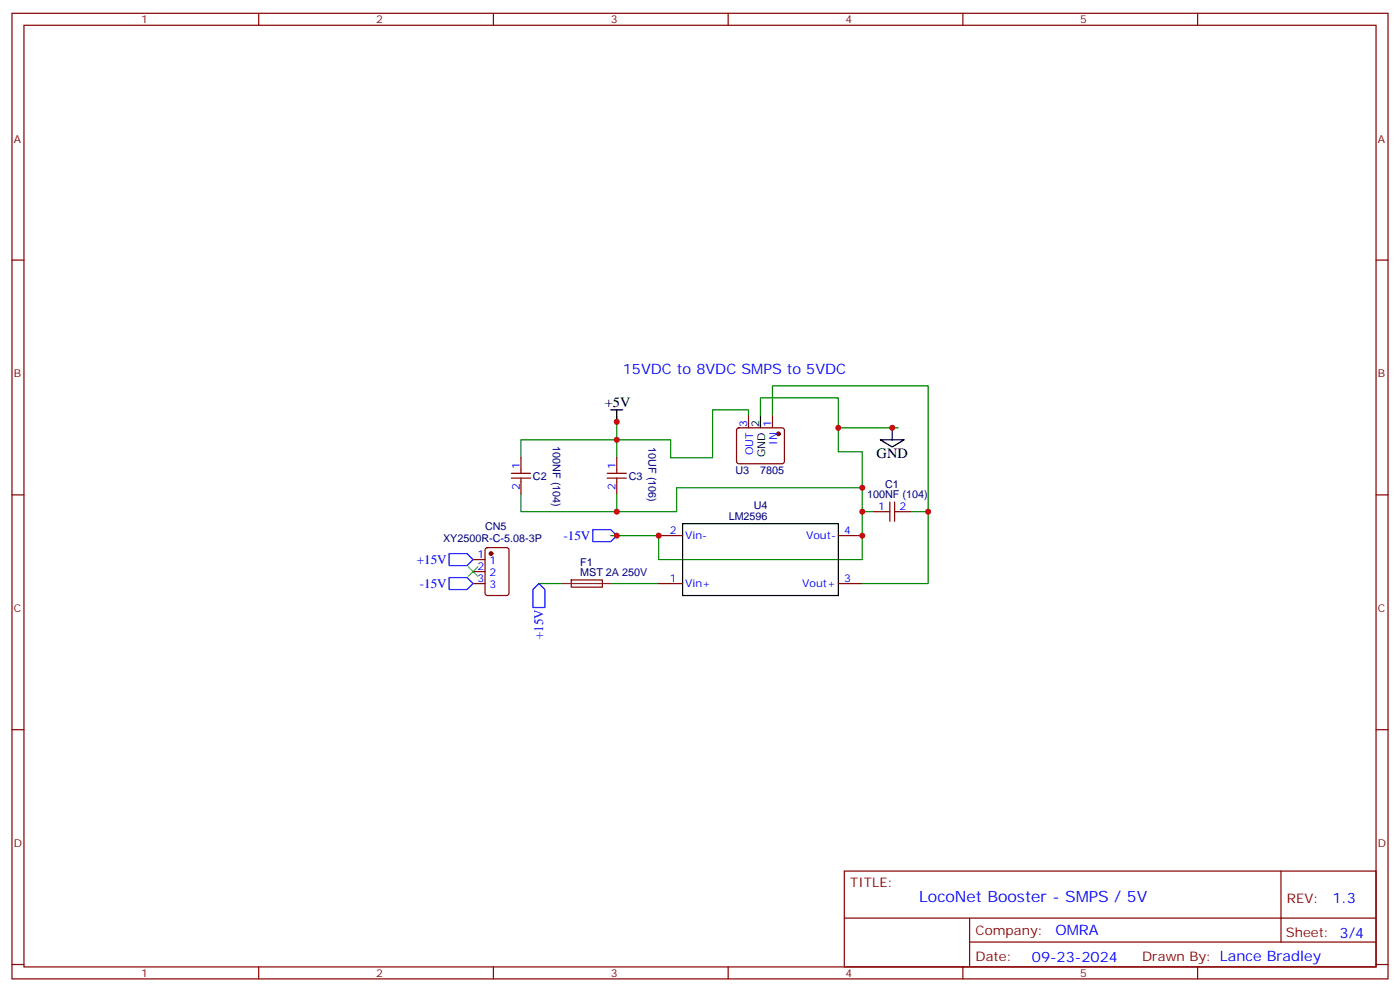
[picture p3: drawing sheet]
<svg xmlns="http://www.w3.org/2000/svg" width="412mm" height="292mm" viewBox="0 0 412 292" stroke-linecap="round" stroke-linejoin="round" font-family="sans-serif">
<g fill="none" stroke="#870000" stroke-width=".35">
<path d="M3.5 3.9h405.4v284.4h-405.4zM7.1 7.4h398.2v277.3h-398.2zM76.2 3.9v3.5M145.3 3.9v3.5M214.5 3.9v3.5M283.6 3.9v3.5M352.8 3.9v3.5M3.5 76.6h3.6M405.3 76.6h3.6M150.6 139.4h5.7M153.5 134.8v4.6M178.9 139.4h5.6"/>
<path d="M181.7 134.8v4.6M217.2 126.2l.5-.2h12.7l.5 .2 .2 .5-.1 9.4-.6 .5-13-.1-.4-.6v-9.2zM220.5 122.4v3.6M227.5 122.4v3.6M3.5 145.7h3.6M150.6 140.8h5.7M153.5 140.8v4.6M178.9 140.8h5.6M181.7 140.8v4.6M194 157.7h7.1M246.9 157.7h7.1M257.5 150.7h4.6"/>
<path d="M262.1 147.8v5.7M263.5 150.7h4.6M263.5 147.8v5.7M405.3 145.7h3.6M139.3 171.8h3.6M139.3 164.8h3.6M139.3 168.3h3.6M143.1 161.5l.5-.2h5.6l.7 .4v13l-.4 .6-5.9 .1-.7-.5v-12.9zM168.3 170.8h9.1v2.1h-9.1zM194 171.8h7.1M246.9 171.8h7.1M3.5 214.9h3.6"/>
<path d="M405.3 214.9h3.6M248.7 256.5h156.6v28.2h-156.6zM377.3 256.5v20.9M248.7 270.4h156.5M285.6 277.4h119.6M285.6 270.4v14.1M3.5 284h3.6M76.2 284.7v3.6M145.3 284.7v3.6M214.5 284.7v3.6M283.6 284.7v3.6M352.8 284.7v3.6"/>
<path d="M405.3 284h3.6"/>
</g>
<path d="M181.7 122.4v12.4M220.5 122.4v-1.7h-10.6v14.1h-12.3v-5.3h-44.1v5.3M224 122.4v-5.2h22.9v8.8M227.5 122.4v-8.8h45.9v37.1h-5.3M264.6 126h-17.7v7h7.1v10.6h-54.7v7.1h-17.6M153.5 145.4v5.3h28.2v-5.3M254 143.6v21.2h-60v-7.1h-14.1M254 150.7h3.5M273.4 150.7v21.1h-19.4M158.7 171.8h7.1M179.9 171.8h14.1" fill="none" stroke="#008700" stroke-width=".35"/>
<path d="M174.6 156h5.3l1.8 1.7-1.8 1.8h-5.3zM132.3 163h5.3l1.7 1.8-1.7 1.7h-5.3zM132.3 170.1h5.3l1.7 1.7-1.7 1.8h-5.3zM158.7 171.8l1.8 1.8v5.3h-3.5v-5.3z" fill="none" stroke="#00f" stroke-width=".35"/>
<path d="M179.9 120.7h3.5M181.7 120.7v3.5M224 122.4v3.6M259.3 129.5h7l-3.5 2.1zM262.8 126v3.5M201.1 154.2h45.8v21.2h-45.8z" fill="none" stroke="#000" stroke-width=".35"/>
<g fill="#870000" stroke="#870000" stroke-width=".35">
<circle cx="144.6" cy="163" r=".53"/>
<circle cx="229.3" cy="127.7" r=".53"/>
</g>
<path d="M137.9 166.9l2.9 2.8M140.8 166.9l-2.9 2.8" fill="none" stroke="#3c3" stroke-width=".35"/>
<path d="M165.8 171.8h14.1" fill="none" stroke="#8c2424" stroke-width=".35"/>
<g fill="#c00">
<circle cx="254" cy="150.7" r=".88"/>
<circle cx="254" cy="143.6" r=".88"/>
<circle cx="181.7" cy="150.7" r=".88"/>
<circle cx="181.7" cy="129.5" r=".88"/>
<circle cx="181.7" cy="157.7" r=".88"/>
<circle cx="181.7" cy="124.2" r=".88"/>
<circle cx="262.8" cy="126" r=".88"/>
<circle cx="273.4" cy="150.7" r=".88"/>
<circle cx="246.9" cy="126" r=".88"/>
<circle cx="194" cy="157.7" r=".88"/>
<circle cx="254" cy="157.7" r=".88"/>
</g>
<text font-size="4.6" fill="#00f" x="270.8" y="265.5">LocoNet Booster - SMPS / 5V</text>
<g font-size="4.2" fill="#00f">
<text x="183.4" y="110.1">15VDC to 8VDC SMPS to 5VDC</text>
<text x="392.5" y="265.8">1.3</text>
<text x="310.9" y="275.3">OMRA</text>
<text x="304" y="283.1">09-23-2024</text>
</g>
<g font-size="4.2">
<text x="178.2" y="120">+5V</text>
<text x="258.2" y="134.8">GND</text>
</g>
<g font-size="3.9" fill="#00f">
<text x="166" y="159">-15V</text>
<text x="122.7" y="166.1">+15V</text>
<text x="123.6" y="173.1">-15V</text>
<text x="160" y="188.2" transform="rotate(-90 160 188.2)">+15V</text>
</g>
<g font-size="3.9" fill="#800">
<text x="250.5" y="261.1">TITLE:</text>
<text x="379.1" y="265.8">REV:</text>
<text x="287.4" y="275.3">Company:</text>
<text x="378.7" y="275.9">Sheet: 3/4</text>
<text x="287.4" y="283">Date:</text>
<text x="336.4" y="283.1">Drawn By: Lance Bradley</text>
</g>
<g font-size="3.2" fill="#800">
<text x="41.6" y="6.9">1</text>
<text x="110.8" y="6.9">2</text>
<text x="179.9" y="6.9">3</text>
<text x="249.1" y="6.9">4</text>
<text x="318.2" y="6.9">5</text>
<text x="4.1" y="42">A</text>
<text x="405.9" y="42">A</text>
<text x="4.1" y="111.2">B</text>
<text x="405.9" y="111.2">B</text>
<text x="4.1" y="180.3">C</text>
<text x="405.9" y="180.3">C</text>
<text x="4.1" y="249.4">D</text>
<text x="405.9" y="249.4">D</text>
<text x="41.6" y="287.7">1</text>
<text x="110.8" y="287.7">2</text>
<text x="179.9" y="287.7">3</text>
<text x="249.1" y="287.7">4</text>
<text x="318.2" y="287.7">5</text>
</g>
<g font-size="3.2" fill="#00f">
<text x="220.1" y="125.8" transform="rotate(-90 220.1 125.8)">3</text>
<text x="227.2" y="125.8" transform="rotate(-90 227.2 125.8)">1</text>
<text x="229" y="131" transform="rotate(-90 229 131)">IN</text>
<text x="153.1" y="138" transform="rotate(-90 153.1 138)">1</text>
<text x="181.3" y="138" transform="rotate(-90 181.3 138)">1</text>
<text x="221.9" y="134.1" transform="rotate(-90 221.9 134.1)">OUT</text>
<text x="153.1" y="144.2" transform="rotate(-90 153.1 144.2)">2</text>
<text x="181.3" y="144.2" transform="rotate(-90 181.3 144.2)">2</text>
<text x="258.7" y="150.3">1</text>
<text x="264.9" y="150.3">2</text>
<text x="197.3" y="157.4">2</text>
<text x="201.8" y="158.8">Vin-</text>
<text x="237.4" y="158.8">Vout-</text>
<text x="248.7" y="157.4">4</text>
<text x="140.7" y="164.4">1</text>
<text x="140.7" y="168">2</text>
<text x="144.2" y="166.2">1</text>
<text x="140.7" y="171.5">3</text>
<text x="144.2" y="169.7">2</text>
<text x="144.2" y="173.2">3</text>
<text x="197.3" y="171.5">1</text>
<text x="201.8" y="172.9">Vin+</text>
<text x="236.3" y="172.9">Vout+</text>
<text x="248.7" y="171.5">3</text>
</g>
<g font-size="3.2">
<text x="223.7" y="125.8" transform="rotate(-90 223.7 125.8)">2</text>
<text x="225.4" y="134.6" transform="rotate(-90 225.4 134.6)">GND</text>
</g>
<g font-size="3.2" fill="#000080">
<text x="162.8" y="131.4" transform="rotate(90 162.8 131.4)">100NF (104)</text>
<text x="191" y="131.8" transform="rotate(90 191 131.8)">10UF (106)</text>
<text x="157" y="141.3">C2</text>
<text x="185.2" y="141.3">C3</text>
<text x="216.6" y="139.5">U3</text>
<text x="223.9" y="139.5">7805</text>
<text x="260.7" y="143.6">C1</text>
<text x="222.1" y="150">U4</text>
<text x="255.4" y="146.8">100NF (104)</text>
<text x="142.9" y="156">CN5</text>
<text x="214.6" y="153.1">LM2596</text>
<text x="130.5" y="159.5">XY2500R-C-5.08-3P</text>
<text x="170.9" y="166.5">F1</text>
<text x="170.9" y="169.7">MST 2A 250V</text>
</g>
</svg>
